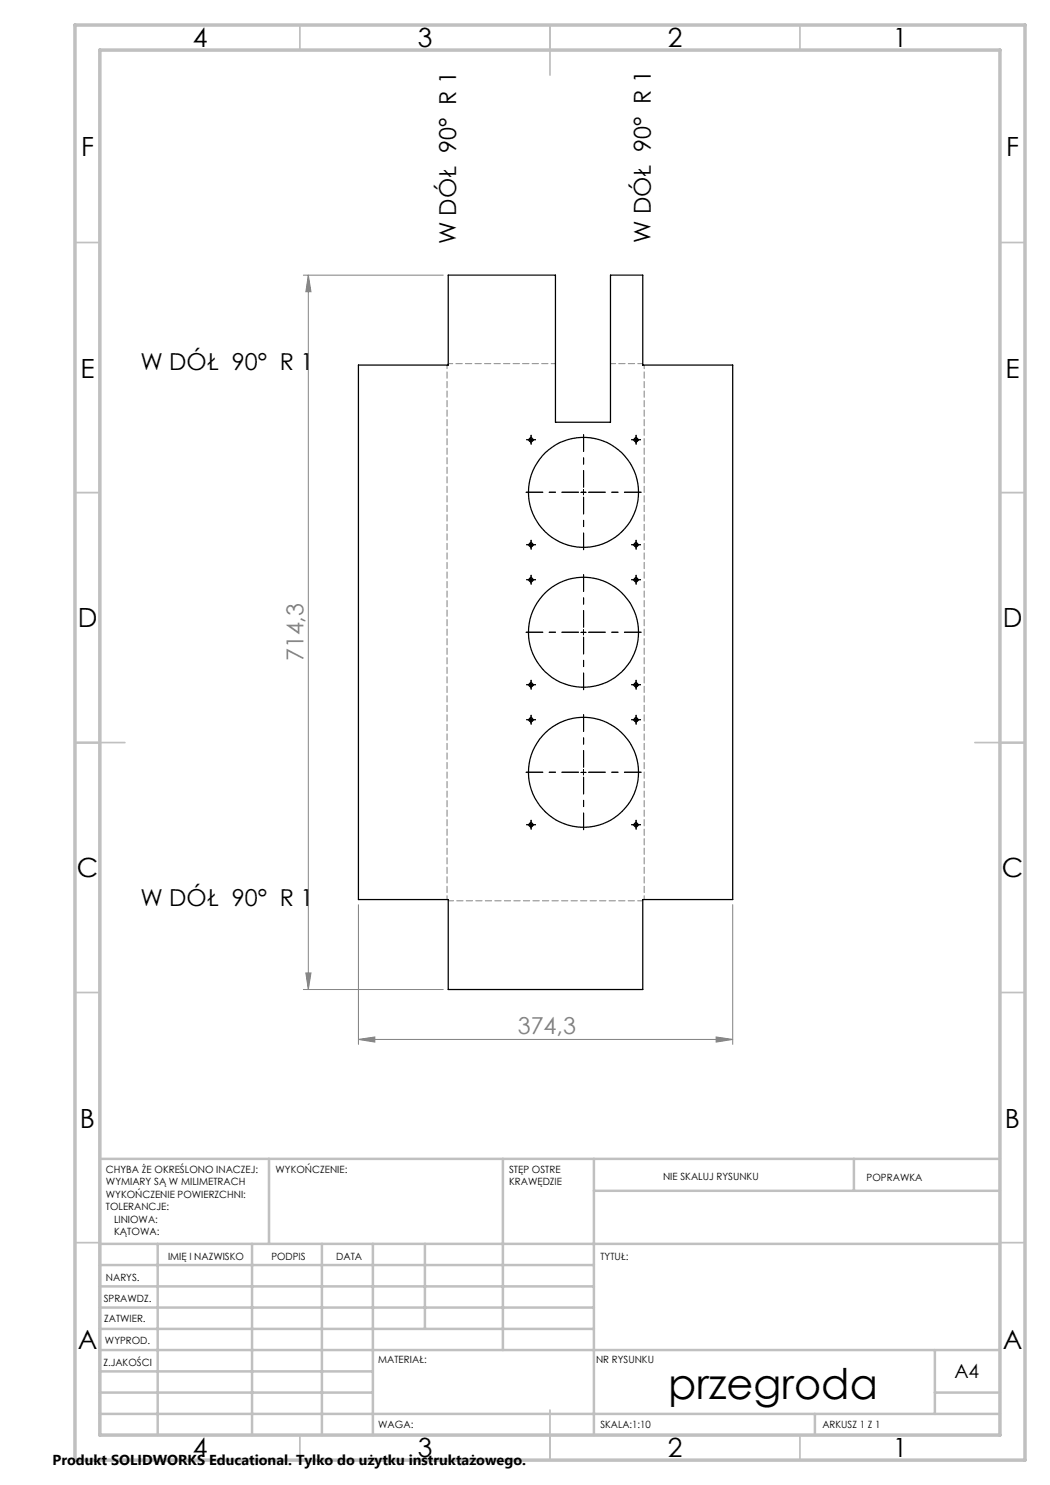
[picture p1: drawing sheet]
<svg xmlns="http://www.w3.org/2000/svg" width="210mm" height="297mm" viewBox="0 0 210 297" stroke-linecap="round" stroke-linejoin="round" font-family="sans-serif">
<path d="M60.7 55h28M61.7 55v142.9M61.7 55l.5 3.3h-1zM60.7 197.9h28M61.2 194.6h1l-.5 3.3zM71.7 180.9v28M146.5 180.9v28M71.7 207.9l3.3-.5v1zM71.7 207.9h74.8M143.2 207.4l3.3 .5-3.3 .5z" fill="none" stroke="#808080" stroke-width=".2"/>
<path d="M115.7 98.4h-10.5M116.7 97.4v-10.5M116.7 99.4v10.5M117.7 98.4h10.5M115.7 126.4h-10.5M116.7 125.4v-10.5M116.7 127.4v10.5M117.7 126.4h10.5M115.7 154.4h-10.5M116.7 153.4v-10.5M116.7 155.4v10.5M117.7 154.4h10.5" fill="none" stroke="#000" stroke-width=".2" stroke-dasharray="15.2 1.3 1.3 1.3" stroke-dashoffset="11.9"/>
<g fill="none" stroke="#000" stroke-width=".2" stroke-dasharray="15.2 1.3 1.3 1.3">
<path d="M105.7 87.9h-.4M106.2 87.4v-.4M106.2 88.4v.4M106.7 87.9h.4M126.7 87.9h-.4M127.2 87.4v-.4M127.2 88.4v.4M127.7 87.9h.4M105.7 108.9h-.4M105.7 115.9h-.4M106.2 108.4v-.4M106.2 109.4v.4"/>
<path d="M106.2 115.4v-.4M106.2 116.4v.4M106.7 108.9h.4M106.7 115.9h.4M126.7 108.9h-.4M126.7 115.9h-.4M127.2 108.4v-.4M127.2 109.4v.4M127.2 115.4v-.4M127.2 116.4v.4M127.7 108.9h.4M127.7 115.9h.4"/>
<path d="M105.7 136.9h-.4M106.2 136.4v-.4M106.2 137.4v.4M106.7 136.9h.4M126.7 136.9h-.4M127.2 136.4v-.4M127.2 137.4v.4M127.7 136.9h.4M105.7 143.9h-.4M106.2 143.4v-.4M106.2 144.4v.4M106.7 143.9h.4"/>
<path d="M126.7 143.9h-.4M127.2 143.4v-.4M127.2 144.4v.4M127.7 143.9h.4M105.7 164.9h-.4M106.2 164.4v-.4M106.2 165.4v.4M106.7 164.9h.4M126.7 164.9h-.4M127.2 164.4v-.4M127.2 165.4v.4M127.7 164.9h.4"/>
</g>
<g fill="none" stroke="#000" stroke-width=".2">
<path d="M105.7 88h1M106.2 87.5v1M116.2 98.5h1M116.7 98v1M126.7 88h1M127.2 87.5v1M105.7 109h1M105.7 116h1M106.2 108.5v1M106.2 115.5v.9M126.7 109h1M126.7 116h1"/>
<path d="M127.2 108.5v1M127.2 115.5v.9M105.7 137h1M106.2 136.5v1M116.2 126.5h1M116.7 126v1M126.7 137h1M127.2 136.5v1M105.7 144h1M106.2 143.5v1M116.2 154.5h1M116.7 153.9v1.1"/>
<path d="M126.7 144h1M127.2 143.5v1M105.7 165h1M106.2 164.5v.9M126.7 165h1M127.2 164.5v.9"/>
</g>
<path d="M111.1 72.7h-21.4" fill="none" stroke="#808080" stroke-width=".2" stroke-dasharray="1.3 .6" stroke-dashoffset=".4"/>
<path d="M89.4 73v106.9M128.8 179.9v-106.9" fill="none" stroke="#808080" stroke-width=".2" stroke-dasharray="1.3 .6" stroke-dashoffset=".5"/>
<path d="M89.7 180.2h38.9" fill="none" stroke="#808080" stroke-width=".2" stroke-dasharray="1.3 .6" stroke-dashoffset=".2"/>
<path d="M128.5 72.7h-6.4" fill="none" stroke="#808080" stroke-width=".2" stroke-dasharray="1.3 .6" stroke-dashoffset=".3"/>
<g fill="none" stroke="#c0c0c0" stroke-width=".35">
<path d="M60 5v5M110 5v10M160 5v5M15 48.5h5M200 48.5h5M15 98.5h5M200 98.5h5M15 148.5h10M195 148.5h10M15 198.5h5M200 198.5h5M15 248.5h5"/>
<path d="M200 248.5h5M60 287v5M110 282v10M160 287v5"/>
</g>
<g fill="none" stroke="#c0c0c0" stroke-width=".5">
<path d="M53.8 231.8v17M100.6 231.8v38.2M118.8 231.8v55.2M118.8 238.2h81.2M170.8 231.8v6.4M200 231.8h-180v55.2M20 248.8h180M20 257.3h98.8M20 253h98.8M31.5 248.8v38.2M50.4 248.8v38.2M64.4 248.8v38.2"/>
<path d="M74.6 248.8v38.2M85 248.8v17M20 265.8h98.8M20 261.5h98.8M20 278.5h54.6M20 274.3h54.6M20 270h180M187 278.5h13M187 270v12.8M20 282.8h180M163 282.8v4.2"/>
</g>
<path d="M15 5h190v287h-190zM20 10h180v277h-180z" fill="none" stroke="#c0c0c0" stroke-width=".7"/>
<g fill="#808080">
<path d="M71.7 207.9l3.3-.5v1zM143.2 207.4l3.3 .5-3.3 .5z"/>
<path d="M61.2 194.6h1l-.5 3.3zM61.7 55l.5 3.3h-1z"/>
</g>
<g fill="none" stroke="#000" stroke-width=".25">
<path d="M89.6 55h21.5v29.5h11v-29.5h6.5v18h17.9v106.9h-17.9v18h-39v-18h-17.9v-106.9h17.9z"/>
<circle cx="106.2" cy="88" r=".41"/>
<circle cx="116.7" cy="98.5" r="11"/>
<circle cx="127.2" cy="88" r=".4"/>
<circle cx="106.2" cy="109" r=".41"/>
<circle cx="106.2" cy="116" r=".4"/>
<circle cx="127.2" cy="109" r=".4"/>
<circle cx="127.2" cy="116" r=".39"/>
<circle cx="106.2" cy="137" r=".41"/>
<circle cx="116.7" cy="126.5" r="11"/>
<circle cx="127.2" cy="137" r=".4"/>
<circle cx="106.2" cy="144" r=".41"/>
<circle cx="116.7" cy="154.5" r="11"/>
<circle cx="127.2" cy="143.9" r=".4"/>
<circle cx="106.2" cy="165" r=".4"/>
<circle cx="127.2" cy="165" r=".39"/>
</g>
<text font-size="8.5" x="133.6" y="279.7">przegroda</text>
<g font-size="5.3">
<text x="38.5" y="9.5">4</text>
<text x="83.5" y="9.5">3</text>
<text x="133.6" y="9.5">2</text>
<text x="178.6" y="9.5">1</text>
<text x="16.2" y="31.3">F</text>
<text x="201.2" y="31.3">F</text>
<text x="16.1" y="75.5">E</text>
<text x="201.1" y="75.5">E</text>
<text x="15.5" y="125.5">D</text>
<text x="200.5" y="125.5">D</text>
<text x="15.4" y="175.5">C</text>
<text x="200.4" y="175.5">C</text>
<text x="16" y="225.5">B</text>
<text x="201" y="225.5">B</text>
<text x="15.5" y="269.8">A</text>
<text x="200.5" y="269.8">A</text>
<text x="38.5" y="291.5">4</text>
<text x="83.5" y="291.5">3</text>
<text x="133.6" y="291.5">2</text>
<text x="178.6" y="291.5">1</text>
</g>
<g font-size="4.7">
<text x="91.2" y="48.9" transform="rotate(-90 91.2 48.9)">W DÓŁ 90° R 1</text>
<text x="130.2" y="48.6" transform="rotate(-90 130.2 48.6)">W DÓŁ 90° R 1</text>
<text x="28.1" y="74.1">W DÓŁ 90° R 1</text>
<text x="28.1" y="181.3">W DÓŁ 90° R 1</text>
</g>
<g font-size="4.7" fill="#808080">
<text x="60.7" y="132.3" transform="rotate(-90 60.7 132.3)">714,3</text>
<text x="103.6" y="206.9">374,3</text>
</g>
<text font-size="3.9" x="190.9" y="275.5">A4</text>
<text font-size="2.9" x="10.5" y="292.9">Produkt SOLIDWORKS Educational. Tylko do użytku instruktażowego.</text>
<g font-size="2">
<text x="21.2" y="234.6">CHYBA ŻE OKREŚLONO INACZEJ:</text>
<text x="21.2" y="237.1">WYMIARY SĄ W MILIMETRACH</text>
<text x="21.2" y="239.6">WYKOŃCZENIE POWIERZCHNI:</text>
<text x="55.1" y="234.6">WYKOŃCZENIE:</text>
<text x="101.8" y="234.6">STĘP OSTRE</text>
<text x="101.8" y="237.1">KRAWĘDZIE</text>
<text x="132.6" y="236">NIE SKALUJ RYSUNKU</text>
<text x="173.3" y="236.2">POPRAWKA</text>
<text x="21.2" y="242.1">TOLERANCJE:</text>
<text x="22.8" y="244.6">LINIOWA:</text>
<text x="22.8" y="247.1">KĄTOWA:</text>
<text x="33.6" y="251.9">IMIĘ I NAZWISKO</text>
<text x="54.3" y="251.9">PODPIS</text>
<text x="67.2" y="251.9">DATA</text>
<text x="120.1" y="251.9">TYTUŁ:</text>
<text x="21.2" y="256.1">NARYS.</text>
<text x="20.7" y="260.3">SPRAWDZ.</text>
<text x="20.8" y="264.4">ZATWIER.</text>
<text x="21" y="268.8">WYPROD.</text>
<text x="20.7" y="273.1">Z.JAKOŚCI</text>
<text x="75.6" y="272.5">MATERIAŁ:</text>
<text x="119.2" y="272.7">NR RYSUNKU</text>
<text x="75.6" y="285.5">WAGA:</text>
<text x="120.1" y="285.6">SKALA:1:10</text>
<text x="164.5" y="285.6">ARKUSZ 1 Z 1</text>
</g>
</svg>
